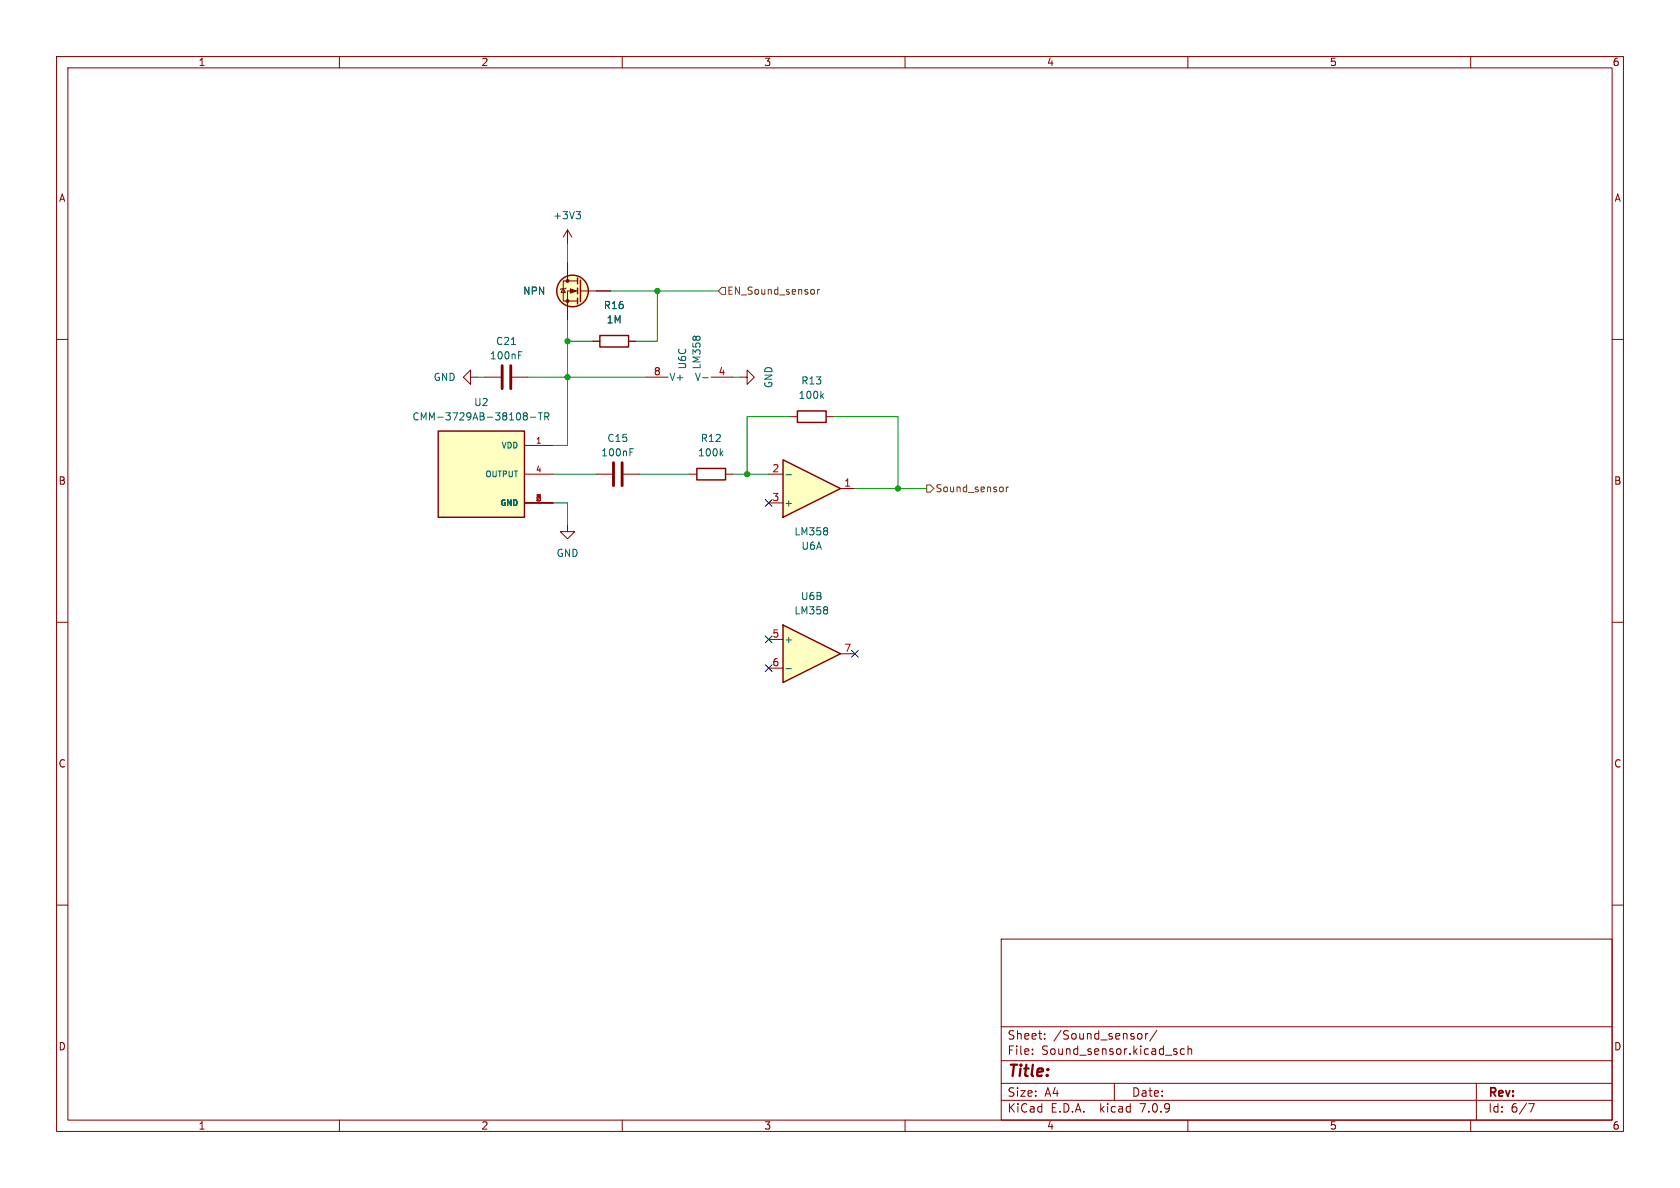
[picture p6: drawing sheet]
<svg xmlns="http://www.w3.org/2000/svg" width="297mm" height="210mm" viewBox="0 0 297 210" stroke-linecap="round" stroke-linejoin="round" font-family="sans-serif">
<g fill="none" stroke="#840000" stroke-width=".18">
<path d="M10 10h277v190h-277zM12 12h273v186h-273zM60 10v2M110 10v2M160 10v2M210 10v2M260 10v2M10 60h2M99.6 51.1l.3 .6h-.7zM100.1 50.9l-.2 .2h-.7l-.1 .1M100.3 40.6l-.7 1.3M100.3 40.6v2.6"/>
<path d="M100.3 46.4v3.3M100.3 40.6l.8 1.3M102.1 51.4h-1.8v5.1M102.1 49.7h-2.5v3.5h2.5M102.6 51.4h5.3M285 60h2M83.2 66.7v-1.3l-1.3 1.3 1.3 1.2v-1.2h1.3M85.7 66.7h2.8M90.6 66.7h2.7M92.7 78.7h5.1M104.8 60.3h1.2M111.1 60.3h1.3"/>
<path d="M114.3 66.7h3.8M125.7 66.7h3.8M130.8 66.7h1.3v-1.3l1.2 1.3-1.2 1.2v-1.2M92.7 83.8h5.1M92.7 88.9h5.1M100.3 92.7v1.3h1.3l-1.3 1.3-1.2-1.3h1.2M105.4 83.8h2.8M110.2 83.8h2.8M10 110h2M285 110h2M10 160h2M285 160h2"/>
<path d="M177 166h108v32h-108zM60 198v2M110 198v2M160 198v2M177 194.5h108M177 191.5h108M177 187.5h108M177 181.5h108M182.5 186.3v.1M182.5 185.5v.1M184.7 183.6v.1M184.7 182.8v.1"/>
<path d="M197 191.5v3M201.6 182.7l.3 .3v.4l-.3 .3M202.5 182.7v1M203 182.7l-.3 .1-.2 .2M204.5 182.1l-1.3 2M207.9 185.9l.2 .2-.2 .3M207.9 185.4l.1 .1M209.4 185.5l-.4-.1-.3 .3v.4l.1 .2h.6M210 198v2M210 185.5l.2-.1 .4 .1 .1 .9M210 184.9v1.5M260 198v2"/>
<path d="M261 191.5v6.5M270.2 195.1h1l-.6 1.5"/>
</g>
<g fill="none" stroke="#006464" stroke-width=".18">
<path d="M101.8 37.4h.8l-.4 .5M102.4 37.9l.2 .2v.3l-.2 .3M122.6 59.5h.3M123.2 59.5h.4M90.4 60.9h.7M91.7 62.8h.4M91.7 62.2h.6M92.7 73h.3l.2 .2-.2 .3M92.7 73.5h.3M93 73.5l.2 .3v.2l-.1 .2h-.4M93.8 73.8h.9M95.2 73h.7"/>
<path d="M95.5 73v1.2M96.3 73.6h.6l.1-.2v-.3l-.7-.1v1.2M96.6 73.6l.4 .6M111.4 79.9h.4M111.4 79.3h.6M124.2 66.8h1"/>
</g>
<g fill="none" stroke="#840000" stroke-width=".25">
<path d="M102.1 49.1v1.1M102.1 50.9v1M102.1 52.7v1M102.6 49.5v3.8M106 59.3h5.1v2h-5.1zM77.5 76.2h15.2v15.2h-15.2z"/>
<circle cx="101.2" cy="51.4" r="2.79"/>
</g>
<path d="M88.8 64.6v4.1M90.3 64.6v4.1M108.5 81.8v4.1M110 81.8v4.1" fill="none" stroke="#840000" stroke-width=".51"/>
<g fill="#ffffc2" stroke="#ffffc2" stroke-width=".18">
<path d="M77.5 76.2h15.2v15.2h-15.2z"/>
<circle cx="101.2" cy="51.4" r="2.79"/>
</g>
<g fill="#840000" stroke="#840000" stroke-width=".18">
<path d="M100.8 51.1l1.1 .3-1.1 .4z"/>
<circle cx="100.3" cy="53.2" r=".25"/>
<circle cx="100.3" cy="49.7" r=".25"/>
</g>
<path d="M138.4 81.3l10.2 5.1-10.2 5z" fill="#ffffc2"/>
<path d="M138.4 81.3l10.2 5.1-10.2 5z" fill="none" stroke="#840000" stroke-width=".25"/>
<path d="M135.9 83.8h2.5M135.9 88.9h2.5M148.6 86.4h2.5" fill="none" stroke="#840000" stroke-width=".18"/>
<path d="M139 83.9h.9M146.3 93.4v.3M146.3 94v.4" fill="none" stroke="#006464" stroke-width=".18"/>
<path d="M138.4 110.5l10.2 5.1-10.2 5.1z" fill="#ffffc2"/>
<path d="M141 72.6h5v2.1h-5zM123.2 82.8h5.1v2h-5.1zM138.4 110.5l10.2 5.1-10.2 5.1z" fill="none" stroke="#840000" stroke-width=".25"/>
<path d="M100.3 46.4v2.5M100.3 54v2.5M105.4 51.4h2.5M104.8 60.3h1.2M111.1 60.3h1.3M139.7 73.7h1.3M146 73.7h1.3M121.9 83.8h1.3M128.3 83.8h1.2M135.9 113h2.5M135.9 118.1h2.5M148.6 115.6h2.5" fill="none" stroke="#840000" stroke-width=".18"/>
<path d="M127.8 79.7l-.5 .5M145.2 69.9l.4 .5M145.6 69.6l-.5 .5M127.5 80.1l.3 .5M139 118.2h.9M146.3 107.4v.3M146.3 107.9v.5" fill="none" stroke="#006464" stroke-width=".18"/>
<path d="M127.6 50.8h.7v1.3h-.7l-.6-.7zM143.9 51.3v.6M144.5 51.2v.8M144.9 51.2l-.4 .2M163.8 85.7h.7l.6 .7-.6 .6h-.7zM177.3 86.2v.6M177.9 86.1v.8M178.3 86.1l-.4 .2" fill="none" stroke="#725600" stroke-width=".18"/>
<g fill="none" stroke="#009600" stroke-width=".18">
<path d="M100.3 43.2v3.2M100.3 56.5v22.2h-2.5M107.9 51.4h19.1M116.2 51.4v8.9h-3.8M84.5 66.7h1.2M93.3 66.7h21M100.3 60.3h4.5M129.5 66.7h1.3M139.7 73.7h-7.6v10.1M147.3 73.7h11.4v12.7M97.8 88.9h2.5v3.8M97.8 83.8h7.6"/>
<path d="M113 83.8h8.9M129.5 83.8h6.4M151.1 86.4h12.7"/>
</g>
<path d="M135.3 88.3l1.2 1.2M136.5 88.3l-1.2 1.2M135.3 117.5l1.2 1.2M135.3 112.4l1.2 1.2M136.5 117.5l-1.2 1.2M136.5 112.4l-1.2 1.2M150.5 115l1.2 1.2M151.7 115l-1.2 1.2" fill="none" stroke="#000084" stroke-width=".18"/>
<g fill="#009600" stroke="#009600" stroke-width=".18">
<circle cx="116.2" cy="51.4" r=".46"/>
<circle cx="100.3" cy="66.7" r=".46"/>
<circle cx="100.3" cy="60.3" r=".46"/>
<circle cx="158.7" cy="86.4" r=".46"/>
<circle cx="132.1" cy="83.8" r=".46"/>
</g>
<text font-size="2.8" fill="#840000" x="178" y="190.9">Title:</text>
<g font-size="2.1" fill="#840000">
<text x="178" y="184">Sheet:</text>
<text x="186.2" y="184">/Sound_sensor/</text>
<text x="178" y="186.7">File:</text>
<text x="184.1" y="186.7">Sound_sensor.kicad_sch</text>
<text x="178" y="196.9">KiCad</text>
<text x="178" y="194.1">Size:</text>
<text x="184.7" y="194.1">A4</text>
<text x="185.7" y="196.9">E.D.A.</text>
<text x="194.6" y="196.9">kicad</text>
<text x="200" y="194.1">Date:</text>
<text x="201.8" y="196.9">7.0.9</text>
<text x="263" y="194.3">Rev:</text>
<text x="263" y="196.9">Id:</text>
<text x="267.1" y="196.9">6/7</text>
</g>
<g font-size="1.8" fill="#840000">
<text x="35" y="11.9">1</text>
<text x="85" y="11.9">2</text>
<text x="135" y="11.9">3</text>
<text x="185" y="11.9">4</text>
<text x="235" y="11.9">5</text>
<text x="285" y="11.9">6</text>
<text x="10.3" y="35.9">A</text>
<text x="285.3" y="35.9">A</text>
<text x="10.3" y="85.9">B</text>
<text x="285.3" y="85.9">B</text>
<text x="10.3" y="135.9">C</text>
<text x="285.3" y="135.9">C</text>
<text x="10.3" y="185.9">D</text>
<text x="285.3" y="185.9">D</text>
<text x="35" y="199.9">1</text>
<text x="85" y="199.9">2</text>
<text x="135" y="199.9">3</text>
<text x="185" y="199.9">4</text>
<text x="235" y="199.9">5</text>
<text x="285" y="199.9">6</text>
</g>
<g font-size="1.8" fill="#006464">
<text x="97.7" y="39">+3V3</text>
<text x="92.4" y="52.3">NPN</text>
<text x="106.6" y="54.8">R16</text>
<text x="107.2" y="57.4">1M</text>
<text x="86.5" y="63.7">100nF</text>
<text x="87.6" y="61.2">C21</text>
<text x="121.5" y="65.4" transform="rotate(-90 121.5 65.4)">U6C</text>
<text x="124.1" y="65.4" transform="rotate(-90 124.1 65.4)">LM358</text>
<text x="76.6" y="67.5">GND</text>
<text x="83.7" y="72">U2</text>
<text x="118.2" y="67.5">V+</text>
<text x="122.7" y="67.5">V-</text>
<text x="136.8" y="68.7" transform="rotate(-90 136.8 68.7)">GND</text>
<text x="141.1" y="70.7">100k</text>
<text x="141.6" y="68.2">R13</text>
<text x="72.8" y="74.5">CMM-3729AB-38108-TR</text>
<text x="106.2" y="80.9">100nF</text>
<text x="107.3" y="78.3">C15</text>
<text x="123.3" y="80.9">100k</text>
<text x="123.8" y="78.3">R12</text>
<text x="138.6" y="89.8">+</text>
<text x="140.4" y="94.8">LM358</text>
<text x="98.3" y="98.7">GND</text>
<text x="141.6" y="97.4">U6A</text>
<text x="141.5" y="106.3">U6B</text>
<text x="138.6" y="113.9">+</text>
<text x="140.4" y="108.8">LM358</text>
</g>
<g font-size="1.8" fill="#725600">
<text x="128.5" y="52.3">EN_Sound_sensor</text>
<text x="165.3" y="87.2">Sound_sensor</text>
</g>
<g font-size="1.8" fill="#a90000">
<text x="115.5" y="66.4">8</text>
<text x="126.9" y="66.4">4</text>
<text x="136.5" y="83.6">2</text>
<text x="136.5" y="88.6">3</text>
<text x="149.2" y="86.1">1</text>
<text x="136.5" y="112.8">5</text>
<text x="136.5" y="117.9">6</text>
<text x="149.2" y="115.3">7</text>
</g>
<g font-size="1.4" fill="#006464">
<text x="88.5" y="79.5">VDD</text>
<text x="85.7" y="84.6">OUTPUT</text>
<text x="88.3" y="89.6">GND</text>
</g>
<g font-size="1.4" fill="#a90000">
<text x="94.6" y="78.5">1</text>
<text x="94.6" y="83.6">4</text>
<text x="94.6" y="88.6">2</text>
</g>
</svg>
